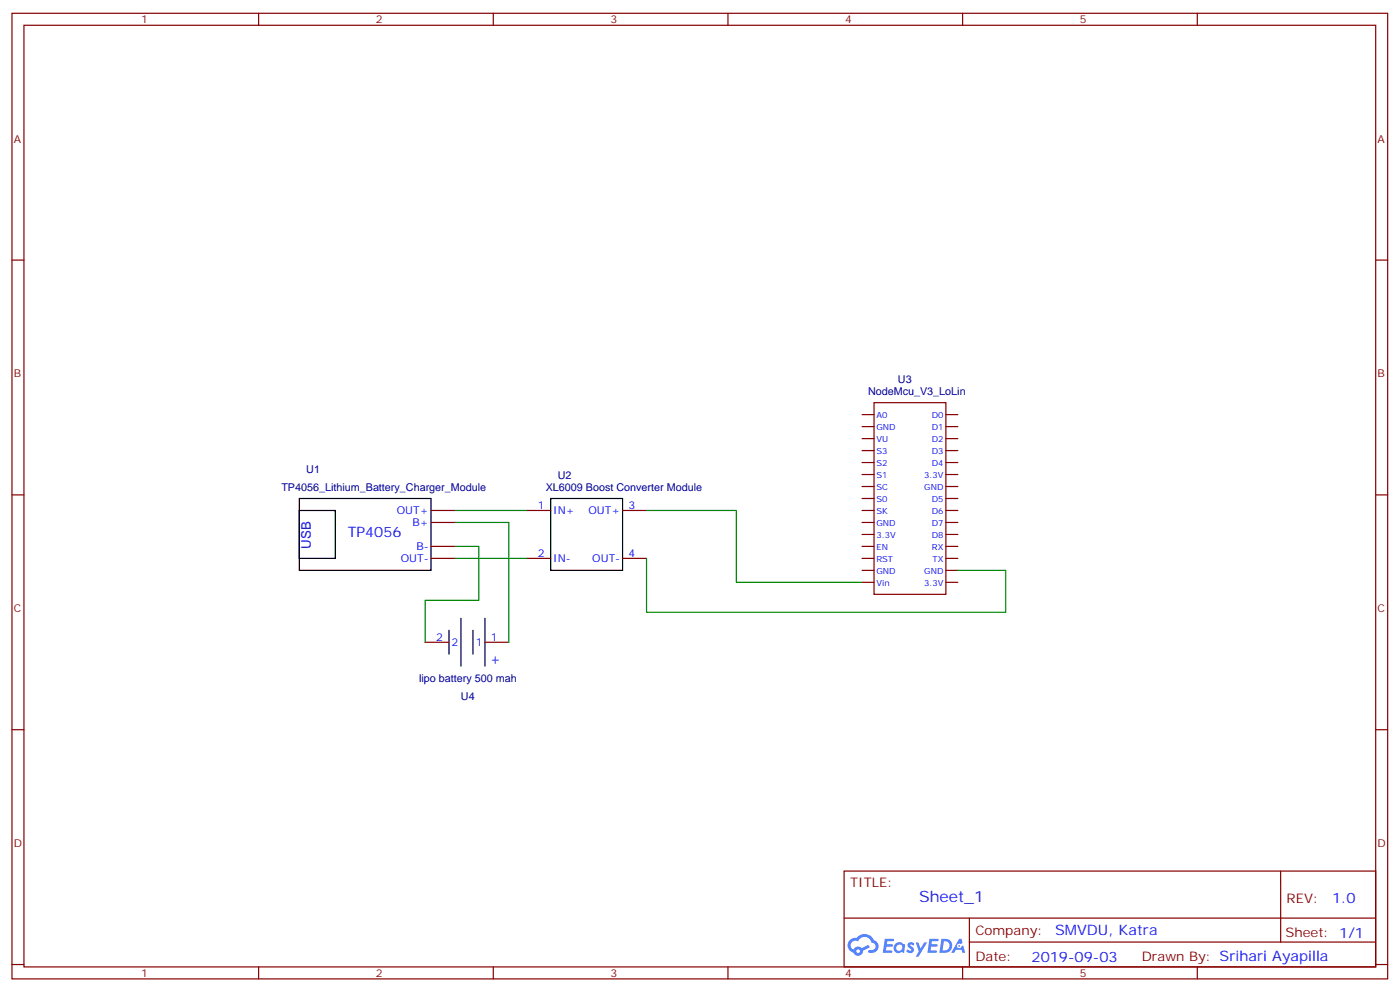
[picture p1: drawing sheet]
<svg xmlns="http://www.w3.org/2000/svg" width="413mm" height="292mm" viewBox="0 0 413 292" stroke-linecap="round" stroke-linejoin="round" font-family="sans-serif">
<g fill="none" stroke="#870000" stroke-width=".35">
<path d="M3.5 3.9h405.4v284.4h-405.4zM7.1 7.4h398.2v277.3h-398.2zM76.2 3.9v3.5M145.3 3.9v3.5M214.5 3.9v3.5M283.6 3.9v3.5M352.8 3.9v3.5M3.5 76.6h3.6M405.3 76.6h3.6M3.5 145.7h3.6M405.3 145.7h3.6M3.5 214.9h3.6"/>
<path d="M405.3 214.9h3.6M248.7 256.5h156.6v28.2h-156.6zM377.3 256.5v20.9M248.7 270.4h156.5M285.6 277.4h119.6M285.6 270.4v14.1M3.5 284h3.6M76.2 284.7v3.6M145.3 284.7v3.6M214.5 284.7v3.6M283.6 284.7v3.6M352.8 284.7v3.6"/>
<path d="M405.3 284h3.6"/>
</g>
<g fill="#5487ff">
<path d="M267.7 277.7a1.22 1.22 0 0 1 1.7 .2l-.4 .6a.47 .47 0 0 0-.3-.4 .47 .47 0 0 0-.5 .2l.1 .2a1.14 1.14 0 0 1 .8 1.8 1.14 1.14 0 0 1-1.9 0l-.2-.2 .5-.6 .7 .5a.29 .29 0 0 0 .3-.3 .29 .29 0 0 0-.2-.3 1.04 1.04 0 0 1-.6-1.7z"/>
<path d="M260.7 276.4h2.4l.3 .2-.2 .5-1.8 .1-.1 .8h1.5l.3 .4-.3 .4h-1.6l-.2 1.1h1.7l.2 .3-.2 .3-2.6 .1z"/>
<path d="M273.8 276.4h2.4l.3 .2-.1 .5-1.8 .1-.2 .8h1.6l.3 .4-.4 .4h-1.6l-.1 1.1h1.7l.2 .3-.2 .3-2.6 .1z"/>
<path d="M282.6 276.4h.7l.3 1.3-.6 .3a.69 .69 0 0 0-1 .3 .69 .69 0 0 0 .4 .9 .69 .69 0 0 0 .9-.6l.5-.2 .6 2.2h-.8l-.2-.9h-1.8l-.5 .9h-.8z"/>
<path d="M269.8 277.5h.8l.6 1.8 1.1-1.8h.9l-2.6 4.2h-.8l.9-1.5z"/>
<path d="M277.4 276.4l-.6 4.2h1.3a2.11 2.11 0 0 0 2.5-2.1 2.11 2.11 0 0 0-2.5-2.1zM278.1 277.2a1.39 1.39 0 0 1 1.7 1.4 1.39 1.39 0 0 1-1.8 1.3h-.3z"/>
<path d="M263.7 278.1a1.54 1.54 0 0 0-.1 2.1 1.54 1.54 0 0 0 2.2 .1l.6 .3 .3-2.3-.2-.3h-.4a1.49 1.49 0 0 0-2.4 .1zM264 279.1a.94 .94 0 0 1 1.8 0 .94 .94 0 0 1-1.8 0z"/>
<path d="M250.4 276.8a2.18 2.18 0 0 0 1.1 3.7 1.44 1.44 0 0 0 1.6 .9 1.44 1.44 0 0 0 1.2-1.4l2-1-.5-.8-1.9 1a1.47 1.47 0 0 0-2.4 .4 1.39 1.39 0 0 1-.7-1.9 1.39 1.39 0 0 1 2-.5 2.12 2.12 0 0 1 2.2-1.3 2.12 2.12 0 0 1 1.9 1.7 1.14 1.14 0 0 1 1.1 1.4 1.14 1.14 0 0 1-1.7 .7 .43 .43 0 0 0-.5 .4 .43 .43 0 0 0 .4 .5 1.98 1.98 0 0 0 2.5-1.2 1.98 1.98 0 0 0-1.2-2.6 3.1 3.1 0 0 0-5.3-.6l-.9 .1zM252.3 280.1a.55 .55 0 0 1 1.1 0 .55 .55 0 0 1-1.1 0z"/>
<circle cx="282.6" cy="278.5" r=".26"/>
</g>
<path d="M88.2 146.8h38.8v21.2h-38.8zM88.2 150.3h10.6v14.1h-10.6zM162.3 146.8h21.1v21.2h-21.1zM132.3 185.6v7.1M135.8 182.1v14.1M139.3 185.6v7.1M142.9 182.1v14.1" fill="none" stroke="#000" stroke-width=".35"/>
<g fill="none" stroke="#870000" stroke-width=".35">
<path d="M257.5 118.6h21.2v56.4h-21.2zM254 122.1h3.5M254 125.6h3.5M254 129.2h3.5M254 132.7h3.5M254 136.2h3.5M254 139.7h3.5M278.7 122.1h3.5M278.7 125.6h3.5M278.7 129.2h3.5M278.7 132.7h3.5M278.7 136.2h3.5"/>
<path d="M278.7 139.7h3.5M127 150.3h7.1M127 153.8h7.1M155.2 150.3h7.1M183.4 150.3h7.1M254 150.3h3.5M254 153.8h3.5M254 143.3h3.5M254 146.8h3.5M254 157.4h3.5M278.7 150.3h3.5M278.7 153.8h3.5"/>
<path d="M278.7 143.3h3.5M278.7 146.8h3.5M278.7 157.4h3.5M127 164.4h7.1M127 160.9h7.1M155.2 164.4h7.1M183.4 164.4h7.1M254 164.4h3.5M254 160.9h3.5M254 168h3.5M254 171.5h3.5M278.7 164.4h3.5"/>
<path d="M278.7 160.9h3.5M278.7 168h3.5M278.7 171.5h3.5M125.2 189.1h7.1M142.9 189.1h7"/>
</g>
<path d="M134.1 153.8h15.8v35.3M134.1 150.3h21.1M190.5 150.3h26.5v21.2h37M134.1 160.9h7v15.9h-15.9v12.3M134.1 164.4h21.1M190.5 164.4v15.9h105.8v-12.3h-14.1" fill="none" stroke="#008700" stroke-width=".35"/>
<text font-size="4.6" fill="#00f" x="270.8" y="265.5">Sheet_1</text>
<g font-size="4.2" fill="#00f">
<text x="102.4" y="158.2">TP4056</text>
<text x="147.1" y="196.2" transform="rotate(-90 147.1 196.2)">+</text>
<text x="392.5" y="265.8">1.0</text>
<text x="310.9" y="275.3">SMVDU, Katra</text>
<text x="304" y="283.1">2019-09-03</text>
</g>
<text font-size="3.9" fill="#00f" x="91.6" y="161.6" transform="rotate(-90 91.6 161.6)">USB</text>
<g font-size="3.9" fill="#800">
<text x="250.5" y="261.1">TITLE:</text>
<text x="379.1" y="265.8">REV:</text>
<text x="287.4" y="275.3">Company:</text>
<text x="378.7" y="275.9">Sheet: 1/1</text>
<text x="287.4" y="283">Date:</text>
<text x="336.4" y="283.1">Drawn By: Srihari Ayapilla</text>
</g>
<g font-size="3.2" fill="#800">
<text x="41.6" y="6.9">1</text>
<text x="110.8" y="6.9">2</text>
<text x="179.9" y="6.9">3</text>
<text x="249.1" y="6.9">4</text>
<text x="318.2" y="6.9">5</text>
<text x="4.1" y="42">A</text>
<text x="405.9" y="42">A</text>
<text x="4.1" y="111.2">B</text>
<text x="405.9" y="111.2">B</text>
<text x="4.1" y="180.3">C</text>
<text x="405.9" y="180.3">C</text>
<text x="4.1" y="249.4">D</text>
<text x="405.9" y="249.4">D</text>
<text x="41.6" y="287.7">1</text>
<text x="110.8" y="287.7">2</text>
<text x="179.9" y="287.7">3</text>
<text x="249.1" y="287.7">4</text>
<text x="318.2" y="287.7">5</text>
</g>
<g font-size="3.2" fill="#000080">
<text x="264.6" y="112.8">U3</text>
<text x="255.8" y="116.3">NodeMcu_V3_LoLin</text>
<text x="90.2" y="139.3">U1</text>
<text x="164.3" y="141.1">U2</text>
<text x="82.9" y="144.5">TP4056_Lithium_Battery_Charger_Module</text>
<text x="160.8" y="144.6">XL6009 Boost Converter Module</text>
<text x="123.5" y="201">lipo battery 500 mah</text>
<text x="135.8" y="206.3">U4</text>
</g>
<g font-size="3.2" fill="#00f">
<text x="158.5" y="150">1</text>
<text x="185.2" y="150">3</text>
<text x="116.9" y="151.4">OUT+</text>
<text x="121.5" y="154.9">B+</text>
<text x="163" y="151.4">IN+</text>
<text x="173.4" y="151.4">OUT+</text>
<text x="122.7" y="162">B-</text>
<text x="118.1" y="165.5">OUT-</text>
<text x="158.5" y="164.1">2</text>
<text x="163" y="165.5">IN-</text>
<text x="174.5" y="165.5">OUT-</text>
<text x="185.2" y="164.1">4</text>
<text x="128.5" y="188.8">2</text>
<text x="133" y="190.2">2</text>
<text x="140.2" y="190.2">1</text>
<text x="144.6" y="188.8">1</text>
</g>
<g font-size="2.5" fill="#00f">
<text x="258.2" y="123.2">A0</text>
<text x="274.5" y="123.2">D0</text>
<text x="258.2" y="126.7">GND</text>
<text x="258.2" y="130.2">VU</text>
<text x="274.5" y="126.7">D1</text>
<text x="274.5" y="130.2">D2</text>
<text x="258.2" y="133.7">S3</text>
<text x="258.2" y="137.3">S2</text>
<text x="274.5" y="133.7">D3</text>
<text x="274.5" y="137.3">D4</text>
<text x="258.2" y="140.8">S1</text>
<text x="272.3" y="140.8">3.3V</text>
<text x="258.2" y="144.3">SC</text>
<text x="258.2" y="147.8">S0</text>
<text x="272.3" y="144.3">GND</text>
<text x="274.5" y="147.8">D5</text>
<text x="258.2" y="151.4">SK</text>
<text x="258.2" y="154.9">GND</text>
<text x="274.5" y="151.4">D6</text>
<text x="274.5" y="154.9">D7</text>
<text x="258.2" y="158.4">3.3V</text>
<text x="258.2" y="162">EN</text>
<text x="274.5" y="158.4">D8</text>
<text x="274.6" y="162">RX</text>
<text x="258.2" y="165.5">RST</text>
<text x="274.8" y="165.5">TX</text>
<text x="258.2" y="169">GND</text>
<text x="258.2" y="172.5">Vin</text>
<text x="272.3" y="172.5">3.3V</text>
<text x="272.3" y="169">GND</text>
</g>
</svg>
